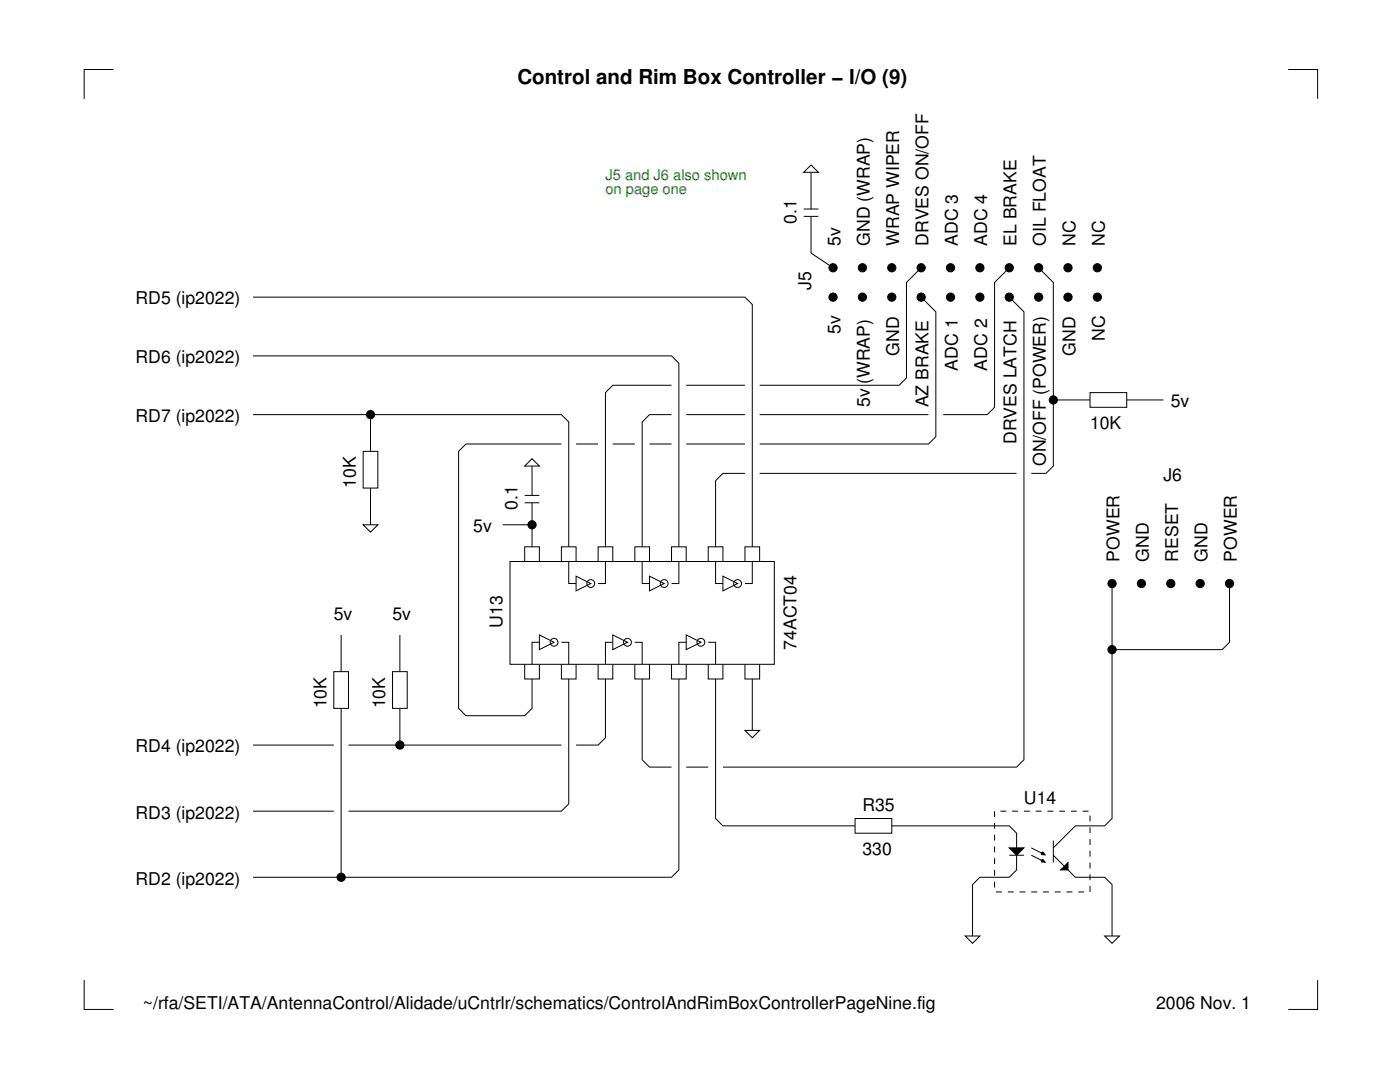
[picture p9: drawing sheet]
<svg xmlns="http://www.w3.org/2000/svg" width="279mm" height="216mm" viewBox="0 0 279 216" stroke-linecap="round" stroke-linejoin="round" font-family="sans-serif">
<g fill="none" stroke="#000" stroke-width=".2">
<path d="M22.7 13.9h-5.9v5.8M257.1 13.9h5.9v5.8M161.9 32.9l1.4 1.5h-2.9zM161.9 34.4v7.3M50.5 59.3h98.2l1.4 1.5v48.3M160.4 43.2h2.9M160.4 41.7h2.9M161.9 43.2v7.3l4.4 2.9M183.8 59.3l3 2.9v24.9l-1.5 1.5h-33.7M183.8 53.4l-2.9 3v19l-1.5 1.5h-27.8M201.4 59.3l3 2.9v89.4l-1.5 1.5h-58.6M201.4 53.4l-2.9 3v24.9l-1.5 1.4h-8.8"/>
<path d="M207.3 53.4l2.9 3v36.6l-1.5 1.5h-2.9M50.5 71h83.5l1.5 1.5v36.6M134 76.9h-11.7l-1.5 1.4v30.8M136.9 76.9h11.8M210.2 79.8h7.3M217.5 78.3h7.4v3h-7.4zM224.9 79.8h7.3M50.5 82.7h61.5l1.5 1.5v24.9M72.5 90.1h2.9v7.3h-2.9zM73.9 82.7v7.4M73.9 97.4v7.3M104.7 98.9h2.9"/>
<path d="M106.2 91.5l1.4 1.5h-2.9zM106.2 93v5.9M112 88.6h-19l-1.5 1.5v51.2l1.5 1.5h11.7l1.5-1.5v-5.8M115 88.6h4.4M122.3 88.6h4.4M129.6 88.6h4.4M134 82.7h-4.4l-1.4 1.5v24.9M136.9 88.6h11.8M136.9 82.7h11.8M148.7 94.5h-4.4l-1.5 1.4v13.2M151.6 82.7h33.7M151.6 94.5h51.3"/>
<path d="M72.5 104.7h2.9l-1.5 1.5zM100.3 104.7h5.9M101.8 112h52.7v20.6h-52.7zM104.7 112v-2.9h2.9v2.9M104.7 100.3h2.9M106.2 100.3v8.8M112 112v-2.9h3v2.9M113.5 112v4.4h1.5M115 115l2.9 1.4-2.9 1.5zM119.4 112v-2.9h2.9v2.9M120.8 112v4.4h-1.4M126.7 112v-2.9h2.9v2.9"/>
<path d="M128.2 112v4.4h1.4M129.6 115l3 1.4-3 1.5zM134 112v-2.9h2.9v2.9M135.5 112v4.4h-1.5M141.3 112v-2.9h3v2.9M142.8 112v4.4h1.5M144.3 115l2.9 1.4-2.9 1.5zM148.7 112v-2.9h2.9v2.9M150.1 112v4.4h-1.4M221.9 116.4v46.9l-1.4 1.5h-5.9l-4.4 4.4M245.4 116.4v11.8l-1.5 1.4h-22M66.6 134h2.9v7.3h-2.9z"/>
<path d="M68.1 126.7v7.3M78.3 134h3v7.3h-3zM79.8 126.7v7.3M104.7 132.6v2.9h2.9v-2.9M107.6 126.7l3 1.5-3 1.4zM107.6 128.2h-1.4v4.4M112 128.2h1.5v4.4M112 132.6v2.9h3v-2.9M113.5 135.5v24.9l-1.5 1.5h-42.5M119.4 132.6v2.9h2.9v-2.9M120.8 135.5v11.7l-1.4 1.5h-4.4M122.3 126.7l2.9 1.5-2.9 1.4z"/>
<path d="M122.3 128.2h-1.5v4.4M126.7 128.2h1.5v4.4M126.7 132.6v2.9h2.9v-2.9M128.2 135.5v16.1l1.4 1.5h4.4M134 132.6v2.9h2.9v-2.9M135.5 135.5v38.1l-1.5 1.4h-83.5M136.9 126.7l3 1.5-3 1.4zM136.9 128.2h-1.4v4.4M141.3 128.2h1.5v4.4M141.3 132.6v2.9h3v-2.9M142.8 135.5v27.8l1.5 1.5h26.3M148.7 132.6v2.9h2.9v-2.9"/>
<path d="M150.1 135.5v10.2M50.5 148.7h16.1M68.1 141.3v33.7M69.5 148.7h42.5M79.8 141.3v7.4M136.9 153.1h4.4M148.7 145.7h2.9l-1.5 1.5zM50.5 161.9h16.1M170.6 163.3h7.4v3h-7.4zM178 164.8h23.4l1.5 1.5v7.3l-1.5 1.4h-5.8l-1.5 1.5v10.3M201.4 169.2h3l-1.5 1.5zM201.4 170.7h3"/>
<path d="M205.8 169.2l2.9 1.5M205.8 170.7l2.9 1.4M207.8 170.2l.3-.2 .5 .6-.7-.1zM207.8 171.6l.3-.1 .5 .5h-.7zM210.2 170.7l4.4 4.3h5.9l1.4 1.5v10.3M210.2 167.7v4.4M211.7 173.6l1.4-1.5v1.5zM16.8 195.6v5.8h5.9M192.6 186.8h3l-1.5 1.4zM220.5 186.8h2.9l-1.5 1.4zM263 195.6v5.8h-5.9"/>
<circle cx="166.3" cy="53.4" r=".82"/>
<circle cx="166.3" cy="59.3" r=".82"/>
<circle cx="172.1" cy="53.4" r=".82"/>
<circle cx="172.1" cy="59.3" r=".82"/>
<circle cx="178" cy="53.4" r=".82"/>
<circle cx="178" cy="59.3" r=".82"/>
<circle cx="183.8" cy="53.4" r=".82"/>
<circle cx="183.8" cy="59.3" r=".82"/>
<circle cx="189.7" cy="53.4" r=".82"/>
<circle cx="189.7" cy="59.3" r=".82"/>
<circle cx="195.6" cy="53.4" r=".82"/>
<circle cx="195.6" cy="59.3" r=".82"/>
<circle cx="201.4" cy="53.4" r=".82"/>
<circle cx="201.4" cy="59.3" r=".82"/>
<circle cx="207.3" cy="53.4" r=".82"/>
<circle cx="207.3" cy="59.3" r=".82"/>
<circle cx="213.1" cy="53.4" r=".82"/>
<circle cx="213.1" cy="59.3" r=".82"/>
<circle cx="219" cy="53.4" r=".82"/>
<circle cx="219" cy="59.3" r=".82"/>
<circle cx="210.2" cy="79.8" r=".82"/>
<circle cx="73.9" cy="82.7" r=".82"/>
<circle cx="106.2" cy="104.7" r=".82"/>
<circle cx="117.9" cy="116.4" r=".78"/>
<circle cx="132.6" cy="116.4" r=".78"/>
<circle cx="147.2" cy="116.4" r=".78"/>
<circle cx="221.9" cy="116.4" r=".82"/>
<circle cx="227.8" cy="116.4" r=".82"/>
<circle cx="233.7" cy="116.4" r=".82"/>
<circle cx="239.5" cy="116.4" r=".82"/>
<circle cx="245.4" cy="116.4" r=".82"/>
<circle cx="110.6" cy="128.2" r=".78"/>
<circle cx="125.2" cy="128.2" r=".78"/>
<circle cx="139.9" cy="128.2" r=".78"/>
<circle cx="221.9" cy="129.6" r=".82"/>
<circle cx="79.8" cy="148.7" r=".82"/>
<circle cx="68.1" cy="175" r=".82"/>
</g>
<g fill="#000">
<path d="M201.4 169.2h3l-1.5 1.5zM211.7 173.6l1.4-1.5v1.5z"/>
<path d="M207.8 170.2l.3-.2 .5 .6-.7-.1z" fill-rule="evenodd"/>
<path d="M207.8 171.6l.3-.1 .5 .5h-.7z" fill-rule="evenodd"/>
<circle cx="166.3" cy="53.4" r=".82"/>
<circle cx="166.3" cy="59.3" r=".82"/>
<circle cx="172.1" cy="53.4" r=".82"/>
<circle cx="172.1" cy="59.3" r=".82"/>
<circle cx="178" cy="53.4" r=".82"/>
<circle cx="178" cy="59.3" r=".82"/>
<circle cx="183.8" cy="53.4" r=".82"/>
<circle cx="183.8" cy="59.3" r=".82"/>
<circle cx="189.7" cy="53.4" r=".82"/>
<circle cx="189.7" cy="59.3" r=".82"/>
<circle cx="195.6" cy="53.4" r=".82"/>
<circle cx="195.6" cy="59.3" r=".82"/>
<circle cx="201.4" cy="53.4" r=".82"/>
<circle cx="201.4" cy="59.3" r=".82"/>
<circle cx="207.3" cy="53.4" r=".82"/>
<circle cx="207.3" cy="59.3" r=".82"/>
<circle cx="213.1" cy="53.4" r=".82"/>
<circle cx="213.1" cy="59.3" r=".82"/>
<circle cx="219" cy="53.4" r=".82"/>
<circle cx="219" cy="59.3" r=".82"/>
<circle cx="210.2" cy="79.8" r=".82"/>
<circle cx="73.9" cy="82.7" r=".82"/>
<circle cx="106.2" cy="104.7" r=".82"/>
<circle cx="221.9" cy="116.4" r=".82"/>
<circle cx="227.8" cy="116.4" r=".82"/>
<circle cx="233.7" cy="116.4" r=".82"/>
<circle cx="239.5" cy="116.4" r=".82"/>
<circle cx="245.4" cy="116.4" r=".82"/>
<circle cx="221.9" cy="129.6" r=".82"/>
<circle cx="79.8" cy="148.7" r=".82"/>
<circle cx="68.1" cy="175" r=".82"/>
</g>
<path d="M198.5 161.9h19v16.1h-19z" fill="none" stroke="#000" stroke-width=".2" stroke-dasharray="1.2" stroke-linecap="butt"/>
<text font-size="4.1" x="103.2" y="16.8">Control and Rim Box Controller − I/O (9)</text>
<g font-size="3.5">
<text x="158.9" y="44.6" transform="rotate(-90 158.9 44.6)">0.1</text>
<text x="167.7" y="49" transform="rotate(-90 167.7 49)">5v</text>
<text x="173.6" y="49" transform="rotate(-90 173.6 49)">GND (WRAP)</text>
<text x="179.4" y="49" transform="rotate(-90 179.4 49)">WRAP WIPER</text>
<text x="185.3" y="49" transform="rotate(-90 185.3 49)">DRVES ON/OFF</text>
<text x="191.2" y="49" transform="rotate(-90 191.2 49)">ADC 3</text>
<text x="197" y="49" transform="rotate(-90 197 49)">ADC 4</text>
<text x="202.9" y="49" transform="rotate(-90 202.9 49)">EL BRAKE</text>
<text x="208.7" y="49" transform="rotate(-90 208.7 49)">OIL FLOAT</text>
<text x="214.6" y="49" transform="rotate(-90 214.6 49)">NC</text>
<text x="220.5" y="49" transform="rotate(-90 220.5 49)">NC</text>
<text x="161.9" y="57.8" transform="rotate(-90 161.9 57.8)">J5</text>
<text x="27.1" y="60.8">RD5 (ip2022)</text>
<text x="167.7" y="66.6" transform="rotate(-90 167.7 66.6)">5v</text>
<text x="179.4" y="71" transform="rotate(-90 179.4 71)">GND</text>
<text x="214.6" y="71" transform="rotate(-90 214.6 71)">GND</text>
<text x="220.5" y="68.1" transform="rotate(-90 220.5 68.1)">NC</text>
<text x="27.1" y="72.5">RD6 (ip2022)</text>
<text x="191.2" y="73.9" transform="rotate(-90 191.2 73.9)">ADC 1</text>
<text x="197" y="73.9" transform="rotate(-90 197 73.9)">ADC 2</text>
<text x="173.6" y="81.3" transform="rotate(-90 173.6 81.3)">5v (WRAP)</text>
<text x="185.3" y="81.3" transform="rotate(-90 185.3 81.3)">AZ BRAKE</text>
<text x="233.7" y="81.3">5v</text>
<text x="27.1" y="84.2">RD7 (ip2022)</text>
<text x="202.9" y="88.6" transform="rotate(-90 202.9 88.6)">DRVES LATCH</text>
<text x="217.5" y="85.7">10K</text>
<text x="208.7" y="93" transform="rotate(-90 208.7 93)">ON/OFF (POWER)</text>
<text x="232.2" y="95.9">J6</text>
<text x="71" y="97.4" transform="rotate(-90 71 97.4)">10K</text>
<text x="103.2" y="101.8" transform="rotate(-90 103.2 101.8)">0.1</text>
<text x="94.5" y="106.2">5v</text>
<text x="223.4" y="112" transform="rotate(-90 223.4 112)">POWER</text>
<text x="229.3" y="112" transform="rotate(-90 229.3 112)">GND</text>
<text x="235.1" y="112" transform="rotate(-90 235.1 112)">RESET</text>
<text x="241" y="112" transform="rotate(-90 241 112)">GND</text>
<text x="246.8" y="112" transform="rotate(-90 246.8 112)">POWER</text>
<text x="66.6" y="123.8">5v</text>
<text x="78.3" y="123.8">5v</text>
<text x="100.3" y="125.2" transform="rotate(-90 100.3 125.2)">U13</text>
<text x="158.9" y="129.6" transform="rotate(-90 158.9 129.6)">74ACT04</text>
<text x="65.2" y="141.3" transform="rotate(-90 65.2 141.3)">10K</text>
<text x="76.9" y="141.3" transform="rotate(-90 76.9 141.3)">10K</text>
<text x="27.1" y="150.1">RD4 (ip2022)</text>
<text x="172.1" y="161.9">R35</text>
<text x="204.4" y="160.4">U14</text>
<text x="27.1" y="163.3">RD3 (ip2022)</text>
<text x="172.1" y="170.7">330</text>
<text x="27.1" y="176.5">RD2 (ip2022)</text>
<text x="28.5" y="201.4">~/rfa/SETI/ATA/AntennaControl/Alidade/uCntrlr/schematics/ControlAndRimBoxControllerPageNine.fig</text>
<text x="230.7" y="201.4">2006 Nov. 1</text>
</g>
<g font-size="2.9" fill="#008f00">
<text x="120.8" y="35.8">J5 and J6 also shown</text>
<text x="120.8" y="38.8">on page one</text>
</g>
</svg>
